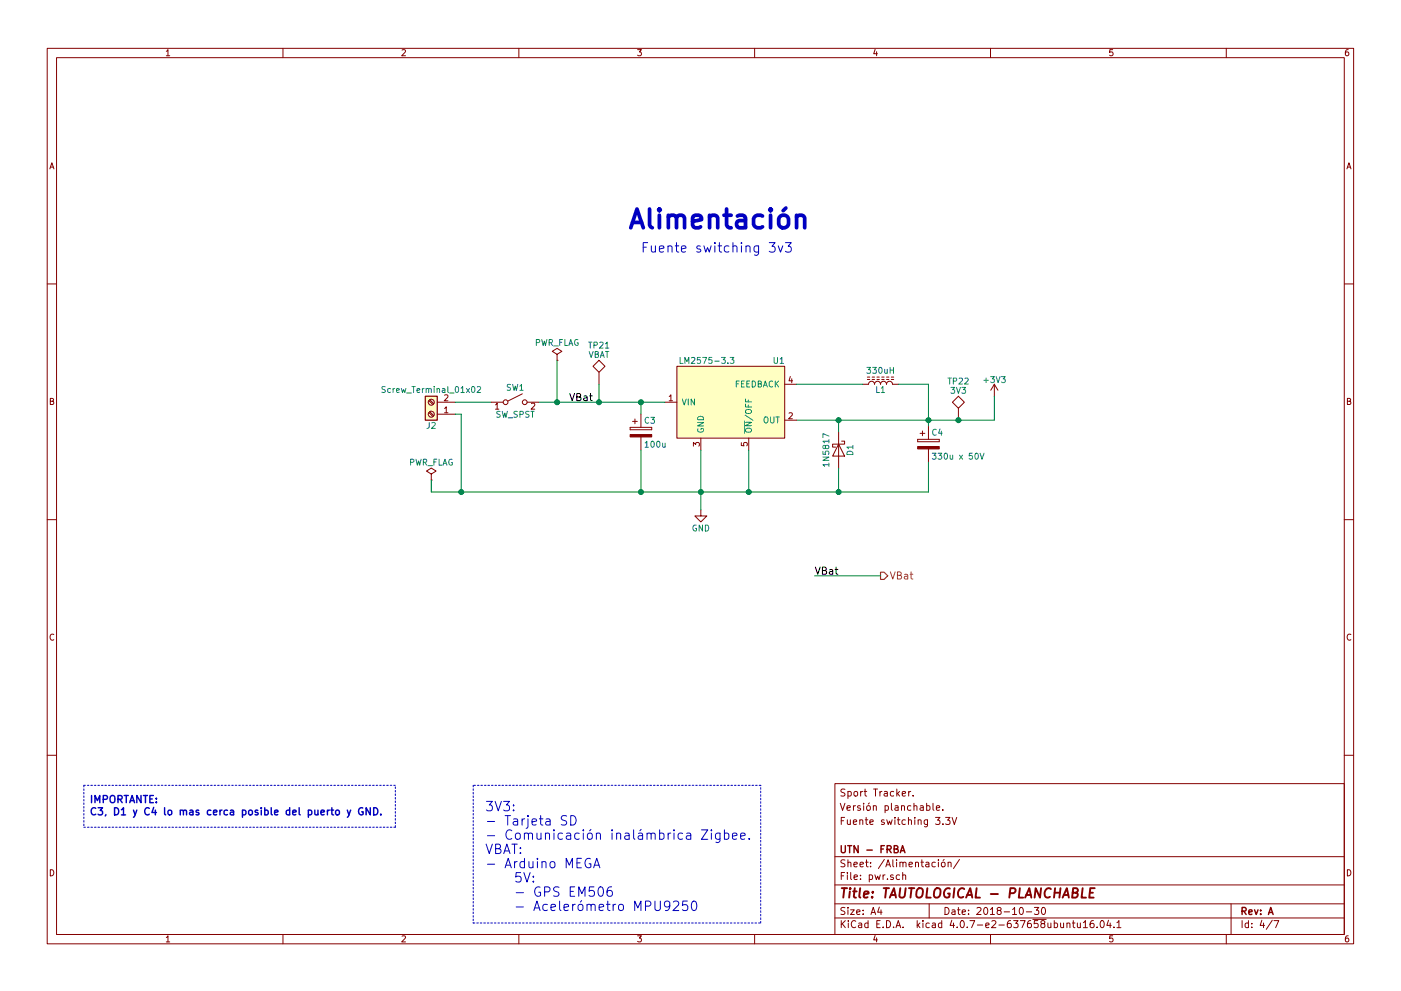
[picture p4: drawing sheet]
EESchema Schematic File Version 2
LIBS:power
LIBS:device
LIBS:switches
LIBS:relays
LIBS:motors
LIBS:transistors
LIBS:conn
LIBS:linear
LIBS:regul
LIBS:74xx
LIBS:cmos4000
LIBS:adc-dac
LIBS:memory
LIBS:xilinx
LIBS:microcontrollers
LIBS:dsp
LIBS:microchip
LIBS:analog_switches
LIBS:motorola
LIBS:texas
LIBS:intel
LIBS:audio
LIBS:interface
LIBS:digital-audio
LIBS:philips
LIBS:display
LIBS:cypress
LIBS:siliconi
LIBS:opto
LIBS:atmel
LIBS:contrib
LIBS:valves
LIBS:acc_mpu9250_board
LIBS:arduino
LIBS:gps_em506
LIBS:aic1117
LIBS:lm2575
LIBS:lm2940
LIBS:dk_RF-Transceiver-Modules
LIBS:pbase-ino_planchable-cache
EELAYER 25 0
EELAYER END
$Descr A4 11693 8268
encoding utf-8
Sheet 4 7
Title "TAUTOLOGICAL - PLANCHABLE"
Date "2018-10-30"
Rev "A"
Comp "UTN - FRBA"
Comment1 ""
Comment2 "Fuente switching 3.3V"
Comment3 "Versión planchable."
Comment4 "Sport Tracker. "
$EndDescr
Text Notes 5250 1900 0    157  ~ 31
Alimentación
$Comp
L +3V3 #PWR05
U 1 1
P 8300 3300
F 0 "#PWR05" H 8300 3150 50  0001 C CNN
F 1 "+3V3" H 8300 3440 50  0000 C CNN
F 2 "" H 8300 3300 50  0001 C CNN
F 3 "" H 8300 3300 50  0001 C CNN
	1    8300 3300
	1    0    0    -1  
$EndComp
$Comp
L PWR_FLAG #FLG06
U 1 1
P 4650 3000
F 0 "#FLG06" H 4650 3075 50  0001 C CNN
F 1 "PWR_FLAG" H 4650 3150 50  0000 C CNN
F 2 "" H 4650 3000 50  0001 C CNN
F 3 "" H 4650 3000 50  0001 C CNN
	1    4650 3000
	1    0    0    -1  
$EndComp
$Comp
L PWR_FLAG #FLG07
U 1 1
P 3600 4000
F 0 "#FLG07" H 3600 4075 50  0001 C CNN
F 1 "PWR_FLAG" H 3600 4150 50  0000 C CNN
F 2 "" H 3600 4000 50  0001 C CNN
F 3 "" H 3600 4000 50  0001 C CNN
	1    3600 4000
	1    0    0    -1  
$EndComp
$Comp
L TEST TP21
U 1 1
P 5000 3200
F 0 "TP21" H 5000 3500 50  0000 C BNN
F 1 "VBAT" H 5000 3450 50  0000 C CNN
F 2 "footprints:TestPoint_THTPad_D1.5mm_Drill0.7mm" H 5000 3200 50  0001 C CNN
F 3 "" H 5000 3200 50  0001 C CNN
	1    5000 3200
	1    0    0    -1  
$EndComp
$Comp
L TEST TP22
U 1 1
P 8000 3500
F 0 "TP22" H 8000 3800 50  0000 C BNN
F 1 "3V3" H 8000 3750 50  0000 C CNN
F 2 "footprints:TestPoint_THTPad_D1.5mm_Drill0.7mm" H 8000 3500 50  0001 C CNN
F 3 "" H 8000 3500 50  0001 C CNN
	1    8000 3500
	1    0    0    -1  
$EndComp
$Comp
L Screw_Terminal_01x02 J2
U 1 1
P 3600 3450
F 0 "J2" H 3600 3550 50  0000 C CNN
F 1 "Screw_Terminal_01x02" H 3600 3250 50  0000 C CNN
F 2 "footprints:TerminalBlock_bornier-2_P5.08mm" H 3600 3450 50  0001 C CNN
F 3 "" H 3600 3450 50  0001 C CNN
	1    3600 3450
	-1   0    0    1   
$EndComp
$Comp
L LM2575-3.3 U1
U 1 1
P 6100 3350
F 0 "U1" H 6500 3700 50  0000 C CNN
F 1 "LM2575-3.3" H 5900 3700 50  0000 C CNN
F 2 "TO_SOT_Packages_SMD:TO-263-5_TabPin3" H 6100 3350 50  0001 C CNN
F 3 "" H 6100 3350 50  0001 C CNN
	1    6100 3350
	1    0    0    -1  
$EndComp
$Comp
L CP C3
U 1 1
P 5350 3600
F 0 "C3" H 5375 3700 50  0000 L CNN
F 1 "100u" H 5375 3500 50  0000 L CNN
F 2 "Capacitors_THT:CP_Radial_D5.0mm_P2.00mm" H 5388 3450 50  0001 C CNN
F 3 "" H 5350 3600 50  0001 C CNN
	1    5350 3600
	1    0    0    -1  
$EndComp
$Comp
L D_Schottky D1
U 1 1
P 7000 3750
F 0 "D1" H 7000 3850 50  0000 C CNN
F 1 "1N5817" H 7000 3650 50  0000 C CNN
F 2 "Diodes_THT:D_DO-41_SOD81_P7.62mm_Horizontal" H 7000 3750 50  0001 C CNN
F 3 "" H 7000 3750 50  0001 C CNN
	1    7000 3750
	0    1    1    0   
$EndComp
$Comp
L L_Core_Ferrite L1
U 1 1
P 7350 3200
F 0 "L1" V 7300 3200 50  0000 C CNN
F 1 "330uH" V 7460 3200 50  0000 C CNN
F 2 "footprints:Choke_PK0810" H 7350 3200 50  0001 C CNN
F 3 "" H 7350 3200 50  0001 C CNN
	1    7350 3200
	0    -1   -1   0   
$EndComp
$Comp
L CP C4
U 1 1
P 7750 3700
F 0 "C4" H 7775 3800 50  0000 L CNN
F 1 "330u x 50V" H 7775 3600 50  0000 L CNN
F 2 "Capacitors_THT:CP_Radial_D8.0mm_P3.50mm" H 7788 3550 50  0001 C CNN
F 3 "" H 7750 3700 50  0001 C CNN
	1    7750 3700
	1    0    0    -1  
$EndComp
Text Label 4750 3350 0    60   ~ 0
VBat
Text HLabel 7350 4800 2    60   Output ~ 0
VBat
Text Label 6800 4800 0    60   ~ 0
VBat
Text Notes 750  6800 0    60   ~ 12
IMPORTANTE:\nC3, D1 y C4 lo mas cerca posible del puerto y GND.
$Comp
L GND #PWR08
U 1 1
P 5850 4250
F 0 "#PWR08" H 5850 4000 50  0001 C CNN
F 1 "GND" H 5850 4100 50  0000 C CNN
F 2 "" H 5850 4250 50  0001 C CNN
F 3 "" H 5850 4250 50  0001 C CNN
	1    5850 4250
	1    0    0    -1  
$EndComp
Wire Wire Line
	6650 3200 7200 3200
Wire Wire Line
	7500 3200 7750 3200
Wire Wire Line
	6650 3500 8300 3500
Wire Wire Line
	7000 3500 7000 3600
Connection ~ 7000 3500
Wire Wire Line
	7750 3200 7750 3550
Connection ~ 7750 3500
Wire Wire Line
	7750 4100 7750 3850
Wire Wire Line
	3600 4100 7750 4100
Wire Wire Line
	6250 4100 6250 3750
Wire Wire Line
	7000 3900 7000 4100
Connection ~ 7000 4100
Wire Wire Line
	5850 3750 5850 4250
Connection ~ 6250 4100
Wire Wire Line
	5350 4100 5350 3750
Connection ~ 5850 4100
Wire Wire Line
	5350 3350 5350 3450
Connection ~ 5350 4100
Wire Wire Line
	8300 3500 8300 3300
Wire Wire Line
	3600 4000 3600 4100
Wire Wire Line
	4650 3000 4650 3350
Wire Wire Line
	5000 3350 5000 3200
Wire Wire Line
	6800 4800 7350 4800
Connection ~ 8000 3500
Wire Wire Line
	4500 3350 5550 3350
Connection ~ 5350 3350
Connection ~ 5000 3350
Connection ~ 4650 3350
Wire Wire Line
	3800 3350 4100 3350
Wire Wire Line
	3800 3450 3850 3450
Wire Wire Line
	3850 3450 3850 4100
Connection ~ 3850 4100
$Comp
L SW_SPST SW1
U 1 1
P 4300 3350
F 0 "SW1" H 4300 3475 50  0000 C CNN
F 1 "SW_SPST" H 4300 3250 50  0000 C CNN
F 2 "footprints:TerminalBlock_bornier-2_P5.08mm" H 4300 3350 50  0001 C CNN
F 3 "" H 4300 3350 50  0001 C CNN
	1    4300 3350
	1    0    0    -1  
$EndComp
Text Notes 4050 7600 0    79   ~ 0
3V3:\n- Tarjeta SD\n- Comunicación inalámbrica Zigbee.\nVBAT:\n- Arduino MEGA\n				5V:\n				- GPS EM506\n				- Acelerómetro MPU9250
Wire Notes Line
	3950 6550 3950 7700
Wire Notes Line
	3950 7700 6350 7700
Wire Notes Line
	6350 7700 6350 6550
Wire Notes Line
	6350 6550 3950 6550
Wire Notes Line
	700  6550 700  6900
Wire Notes Line
	700  6900 3300 6900
Wire Notes Line
	3300 6900 3300 6550
Wire Notes Line
	3300 6550 700  6550
Text Notes 5350 2100 0    79   ~ 0
Fuente switching 3v3
$EndSCHEMATC
